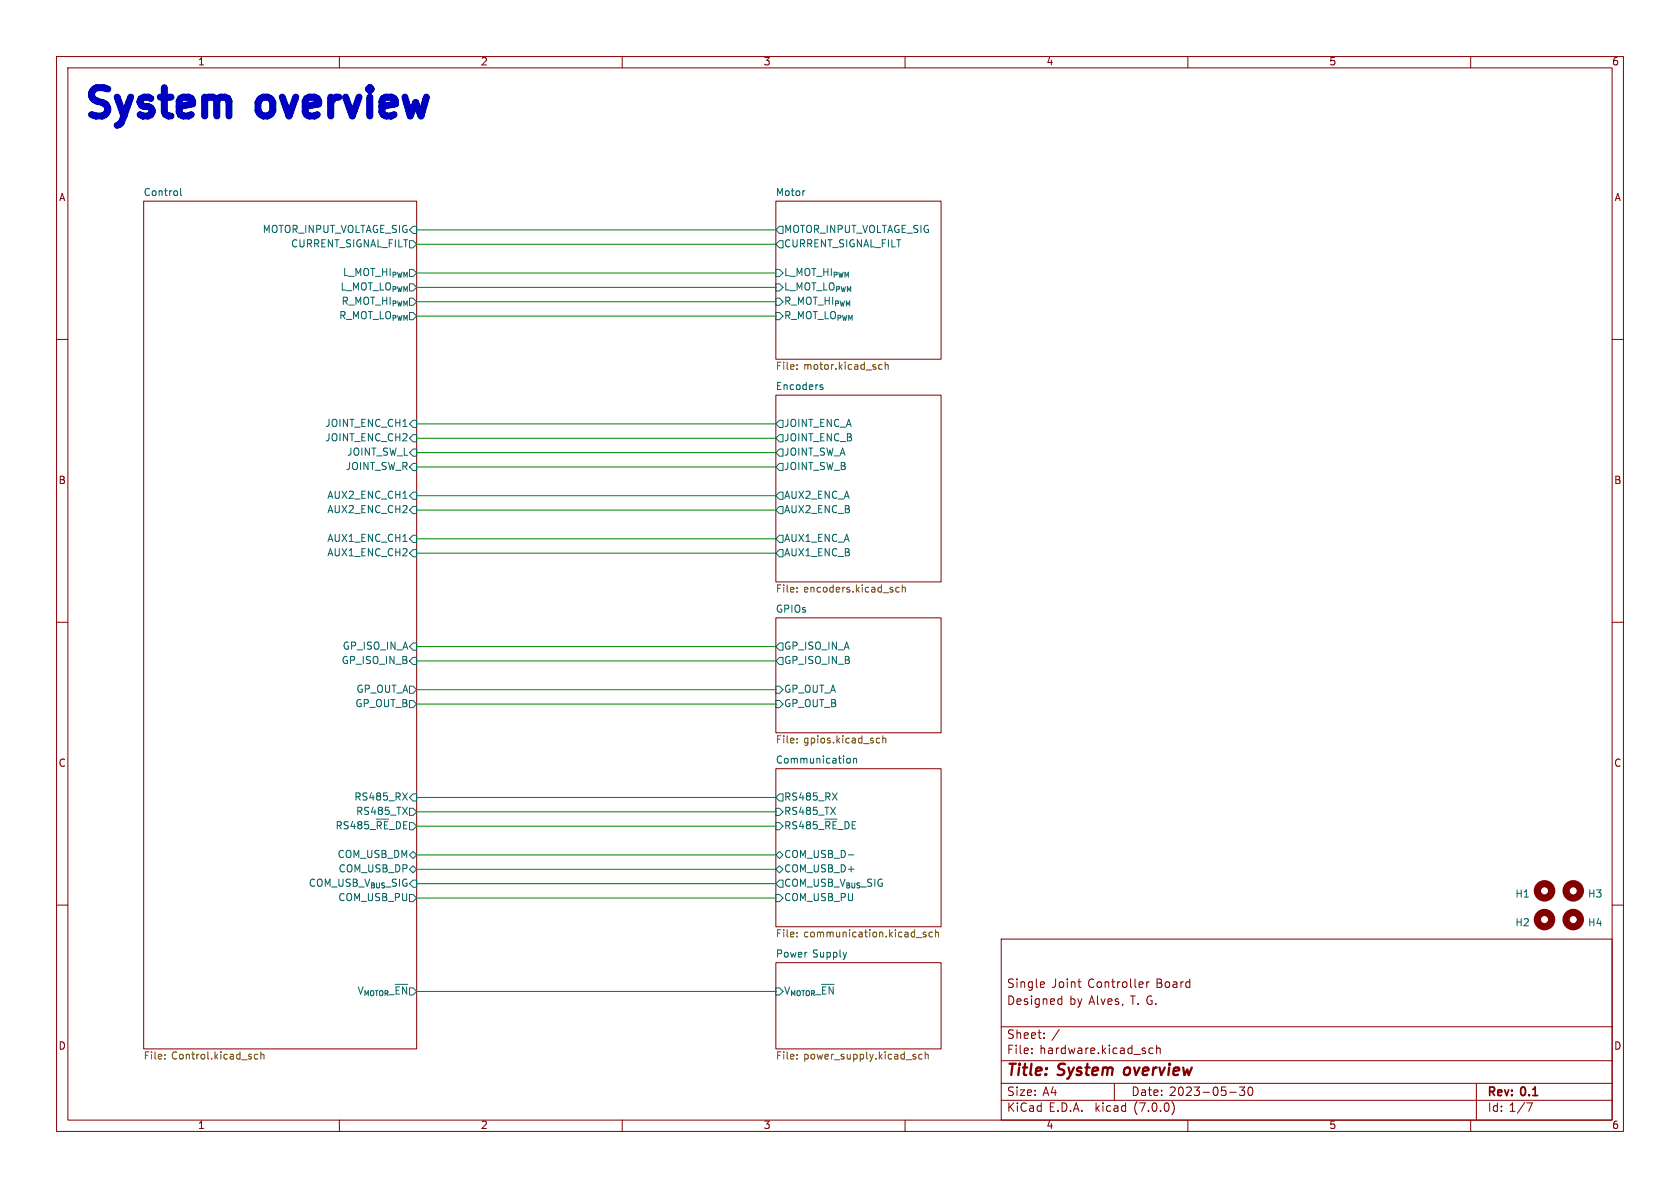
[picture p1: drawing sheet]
(kicad_sch (version 20230121) (generator eeschema)

 (paper "A4")

 (title_block
  (title "System overview")
  (date "2023-05-30")
  (rev "0.1")
  (comment 1 "Designed by Alves, T. G.")
  (comment 2 "Single Joint Controller Board"))

 (lib_symbols
  (symbol "Mechanical:MountingHole" (pin_names (offset 1.016)) (in_bom yes) (on_board yes)
   (property "Reference" "H" (at 0 5.08 0) (effects (font (size 1.27 1.27))))
   (property "Value" "MountingHole" (at 0 3.175 0) (effects (font (size 1.27 1.27))))
   (property "Footprint" "" (at 0 0 0) (effects (font (size 1.27 1.27)) hide))
   (property "Datasheet" "~" (at 0 0 0) (effects (font (size 1.27 1.27)) hide))
   (symbol "MountingHole_0_1"
    (circle (center 0 0) (radius 1.27) (stroke (width 1.27) (type default)) (fill (type none))))))


 (wire (pts (xy 73.66 87.63) (xy 137.16 87.63)) (stroke (width 0) (type default)))
 (wire (pts (xy 73.66 82.55) (xy 137.16 82.55)) (stroke (width 0) (type default)))
 (wire (pts (xy 73.66 95.25) (xy 137.16 95.25)) (stroke (width 0) (type default)))
 (wire (pts (xy 73.66 48.26) (xy 137.16 48.26)) (stroke (width 0) (type default)))
 (wire (pts (xy 73.66 143.51) (xy 137.16 143.51)) (stroke (width 0) (type default)))
 (wire (pts (xy 73.66 175.26) (xy 137.16 175.26)) (stroke (width 0) (type default)))
 (wire (pts (xy 73.66 116.84) (xy 137.16 116.84)) (stroke (width 0) (type default)))
 (wire (pts (xy 73.66 77.47) (xy 137.16 77.47)) (stroke (width 0) (type default)))
 (wire (pts (xy 73.66 74.93) (xy 137.16 74.93)) (stroke (width 0) (type default)))
 (wire (pts (xy 73.66 146.05) (xy 137.16 146.05)) (stroke (width 0) (type default)))
 (wire (pts (xy 73.66 140.97) (xy 137.16 140.97)) (stroke (width 0) (type default)))
 (wire (pts (xy 73.66 114.3) (xy 137.16 114.3)) (stroke (width 0) (type default)))
 (wire (pts (xy 73.66 80.01) (xy 137.16 80.01)) (stroke (width 0) (type default)))
 (wire (pts (xy 73.66 158.75) (xy 137.16 158.75)) (stroke (width 0) (type default)))
 (wire (pts (xy 73.66 121.92) (xy 137.16 121.92)) (stroke (width 0) (type default)))
 (wire (pts (xy 73.66 153.67) (xy 137.16 153.67)) (stroke (width 0) (type default)))
 (wire (pts (xy 73.66 55.88) (xy 137.16 55.88)) (stroke (width 0) (type default)))
 (wire (pts (xy 73.66 97.79) (xy 137.16 97.79)) (stroke (width 0) (type default)))
 (wire (pts (xy 73.66 50.8) (xy 137.16 50.8)) (stroke (width 0) (type default)))
 (wire (pts (xy 73.66 90.17) (xy 137.16 90.17)) (stroke (width 0) (type default)))
 (wire (pts (xy 73.66 156.21) (xy 137.16 156.21)) (stroke (width 0) (type default)))
 (wire (pts (xy 73.66 53.34) (xy 137.16 53.34)) (stroke (width 0) (type default)))
 (wire (pts (xy 73.66 40.64) (xy 137.16 40.64)) (stroke (width 0) (type default)))
 (wire (pts (xy 73.66 124.46) (xy 137.16 124.46)) (stroke (width 0) (type default)))
 (wire (pts (xy 73.66 151.13) (xy 137.16 151.13)) (stroke (width 0) (type default)))
 (wire (pts (xy 73.66 43.18) (xy 137.16 43.18)) (stroke (width 0) (type default)))

 (text "System overview" (at 15.24 21.59 0) (effects (font (size 5 5) (thickness 2.54) bold) (justify left bottom)))

 (symbol (lib_id "Mechanical:MountingHole") (at 278.13 157.48 270) (unit 1) (in_bom no) (on_board yes) (dnp no)
  (property "Reference" "H?" (at 280.67 158.115 90) (effects (font (size 1.27 1.27)) (justify left)))
  (property "Value" "MountingHole" (at 276.225 160.02 0) (effects (font (size 1.27 1.27)) (justify left) hide))
  (property "Footprint" "MountingHole:MountingHole_3.2mm_M3_ISO7380" (at 278.13 157.48 0) (effects (font (size 1.27 1.27)) hide))
  (property "Datasheet" "~" (at 278.13 157.48 0) (effects (font (size 1.27 1.27)) hide))
  (instances (project "hardware" (path "" (reference "H?") (unit 1)) (path "" (reference "H3") (unit 1)))))

 (symbol (lib_id "Mechanical:MountingHole") (at 273.05 162.56 90) (mirror x) (unit 1) (in_bom no) (on_board yes) (dnp no)
  (property "Reference" "H?" (at 270.51 163.195 90) (effects (font (size 1.27 1.27)) (justify left)))
  (property "Value" "MountingHole" (at 274.955 165.1 0) (effects (font (size 1.27 1.27)) (justify left) hide))
  (property "Footprint" "MountingHole:MountingHole_3.2mm_M3_ISO7380" (at 273.05 162.56 0) (effects (font (size 1.27 1.27)) hide))
  (property "Datasheet" "~" (at 273.05 162.56 0) (effects (font (size 1.27 1.27)) hide))
  (instances (project "hardware" (path "" (reference "H?") (unit 1)) (path "" (reference "H2") (unit 1)))))

 (symbol (lib_id "Mechanical:MountingHole") (at 278.13 162.56 270) (unit 1) (in_bom no) (on_board yes) (dnp no)
  (property "Reference" "H?" (at 280.67 163.195 90) (effects (font (size 1.27 1.27)) (justify left)))
  (property "Value" "MountingHole" (at 276.225 165.1 0) (effects (font (size 1.27 1.27)) (justify left) hide))
  (property "Footprint" "MountingHole:MountingHole_3.2mm_M3_ISO7380" (at 278.13 162.56 0) (effects (font (size 1.27 1.27)) hide))
  (property "Datasheet" "~" (at 278.13 162.56 0) (effects (font (size 1.27 1.27)) hide))
  (instances (project "hardware" (path "" (reference "H?") (unit 1)) (path "" (reference "H4") (unit 1)))))

 (symbol (lib_id "Mechanical:MountingHole") (at 273.05 157.48 90) (mirror x) (unit 1) (in_bom no) (on_board yes) (dnp no)
  (property "Reference" "H?" (at 270.51 158.115 90) (effects (font (size 1.27 1.27)) (justify left)))
  (property "Value" "MountingHole" (at 274.955 160.02 0) (effects (font (size 1.27 1.27)) (justify left) hide))
  (property "Footprint" "MountingHole:MountingHole_3.2mm_M3_ISO7380" (at 273.05 157.48 0) (effects (font (size 1.27 1.27)) hide))
  (property "Datasheet" "~" (at 273.05 157.48 0) (effects (font (size 1.27 1.27)) hide))
  (instances (project "hardware" (path "" (reference "H?") (unit 1)) (path "" (reference "H1") (unit 1)))))

 (sheet (at 137.16 35.56) (size 29.21 27.94) (fields_autoplaced) (stroke (width 0.1524) (type solid)) (fill (color 0 0 0 0.0000))
  (property "Sheetname" "Motor" (at 137.16 34.8484 0) (effects (font (size 1.27 1.27)) (justify left bottom)))
  (property "Sheetfile" "motor.kicad_sch" (at 137.16 64.0846 0) (effects (font (size 1.27 1.27)) (justify left top))) (pin "MOTOR_INPUT_VOLTAGE_SIG" output (at 137.16 40.64 180) (effects (font (size 1.27 1.27)) (justify left))) (pin "CURRENT_SIGNAL_FILT" output (at 137.16 43.18 180) (effects (font (size 1.27 1.27)) (justify left))) (pin "L_MOT_HI_{PWM}" input (at 137.16 48.26 180) (effects (font (size 1.27 1.27)) (justify left))) (pin "L_MOT_LO_{PWM}" input (at 137.16 50.8 180) (effects (font (size 1.27 1.27)) (justify left))) (pin "R_MOT_HI_{PWM}" input (at 137.16 53.34 180) (effects (font (size 1.27 1.27)) (justify left))) (pin "R_MOT_LO_{PWM}" input (at 137.16 55.88 180) (effects (font (size 1.27 1.27)) (justify left)))
  (instances (project "hardware" (path "" (page "4")))))

 (sheet (at 137.16 135.89) (size 29.21 27.94) (fields_autoplaced) (stroke (width 0.1524) (type solid)) (fill (color 0 0 0 0.0000))
  (property "Sheetname" "Communication" (at 137.16 135.1784 0) (effects (font (size 1.27 1.27)) (justify left bottom)))
  (property "Sheetfile" "communication.kicad_sch" (at 137.16 164.4146 0) (effects (font (size 1.27 1.27)) (justify left top))) (pin "RS485_~{RE}_DE" input (at 137.16 146.05 180) (effects (font (size 1.27 1.27)) (justify left))) (pin "RS485_TX" input (at 137.16 143.51 180) (effects (font (size 1.27 1.27)) (justify left))) (pin "RS485_RX" output (at 137.16 140.97 180) (effects (font (size 1.27 1.27)) (justify left))) (pin "COM_USB_V_{BUS}_SIG" output (at 137.16 156.21 180) (effects (font (size 1.27 1.27)) (justify left))) (pin "COM_USB_PU" input (at 137.16 158.75 180) (effects (font (size 1.27 1.27)) (justify left))) (pin "COM_USB_D+" bidirectional (at 137.16 153.67 180) (effects (font (size 1.27 1.27)) (justify left))) (pin "COM_USB_D-" bidirectional (at 137.16 151.13 180) (effects (font (size 1.27 1.27)) (justify left)))
  (instances (project "hardware" (path "" (page "7")))))

 (sheet (at 137.16 109.22) (size 29.21 20.32) (fields_autoplaced) (stroke (width 0.1524) (type solid)) (fill (color 0 0 0 0.0000))
  (property "Sheetname" "GPIOs" (at 137.16 108.5084 0) (effects (font (size 1.27 1.27)) (justify left bottom)))
  (property "Sheetfile" "gpios.kicad_sch" (at 137.16 130.1246 0) (effects (font (size 1.27 1.27)) (justify left top))) (pin "GP_OUT_A" input (at 137.16 121.92 180) (effects (font (size 1.27 1.27)) (justify left))) (pin "GP_OUT_B" input (at 137.16 124.46 180) (effects (font (size 1.27 1.27)) (justify left))) (pin "GP_ISO_IN_B" output (at 137.16 116.84 180) (effects (font (size 1.27 1.27)) (justify left))) (pin "GP_ISO_IN_A" output (at 137.16 114.3 180) (effects (font (size 1.27 1.27)) (justify left)))
  (instances (project "hardware" (path "" (page "6")))))

 (sheet (at 137.16 170.18) (size 29.21 15.24) (fields_autoplaced) (stroke (width 0.1524) (type solid)) (fill (color 0 0 0 0.0000))
  (property "Sheetname" "Power Supply" (at 137.16 169.4684 0) (effects (font (size 1.27 1.27)) (justify left bottom)))
  (property "Sheetfile" "power_supply.kicad_sch" (at 137.16 186.0046 0) (effects (font (size 1.27 1.27)) (justify left top))) (pin "V_{MOTOR}_~{EN}" input (at 137.16 175.26 180) (effects (font (size 1.27 1.27)) (justify left)))
  (instances (project "hardware" (path "" (page "3")))))

 (sheet (at 137.16 69.85) (size 29.21 33.02) (fields_autoplaced) (stroke (width 0.1524) (type solid)) (fill (color 0 0 0 0.0000))
  (property "Sheetname" "Encoders" (at 137.16 69.1384 0) (effects (font (size 1.27 1.27)) (justify left bottom)))
  (property "Sheetfile" "encoders.kicad_sch" (at 137.16 103.4546 0) (effects (font (size 1.27 1.27)) (justify left top))) (pin "JOINT_ENC_A" output (at 137.16 74.93 180) (effects (font (size 1.27 1.27)) (justify left))) (pin "JOINT_ENC_B" output (at 137.16 77.47 180) (effects (font (size 1.27 1.27)) (justify left))) (pin "JOINT_SW_A" output (at 137.16 80.01 180) (effects (font (size 1.27 1.27)) (justify left))) (pin "JOINT_SW_B" output (at 137.16 82.55 180) (effects (font (size 1.27 1.27)) (justify left))) (pin "AUX2_ENC_B" output (at 137.16 90.17 180) (effects (font (size 1.27 1.27)) (justify left))) (pin "AUX2_ENC_A" output (at 137.16 87.63 180) (effects (font (size 1.27 1.27)) (justify left))) (pin "AUX1_ENC_B" output (at 137.16 97.79 180) (effects (font (size 1.27 1.27)) (justify left))) (pin "AUX1_ENC_A" output (at 137.16 95.25 180) (effects (font (size 1.27 1.27)) (justify left)))
  (instances (project "hardware" (path "" (page "5")))))

 (sheet (at 25.4 35.56) (size 48.26 149.86) (fields_autoplaced) (stroke (width 0.1524) (type solid)) (fill (color 0 0 0 0.0000))
  (property "Sheetname" "Control" (at 25.4 34.8484 0) (effects (font (size 1.27 1.27)) (justify left bottom)))
  (property "Sheetfile" "control.kicad_sch" (at 25.4 186.0046 0) (effects (font (size 1.27 1.27)) (justify left top))) (pin "RS485_~{RE}_DE" output (at 73.66 146.05 0) (effects (font (size 1.27 1.27)) (justify right))) (pin "RS485_RX" input (at 73.66 140.97 0) (effects (font (size 1.27 1.27)) (justify right))) (pin "RS485_TX" output (at 73.66 143.51 0) (effects (font (size 1.27 1.27)) (justify right))) (pin "COM_USB_DP" bidirectional (at 73.66 153.67 0) (effects (font (size 1.27 1.27)) (justify right))) (pin "COM_USB_DM" bidirectional (at 73.66 151.13 0) (effects (font (size 1.27 1.27)) (justify right))) (pin "GP_OUT_A" output (at 73.66 121.92 0) (effects (font (size 1.27 1.27)) (justify right))) (pin "CURRENT_SIGNAL_FILT" output (at 73.66 43.18 0) (effects (font (size 1.27 1.27)) (justify right))) (pin "MOTOR_INPUT_VOLTAGE_SIG" input (at 73.66 40.64 0) (effects (font (size 1.27 1.27)) (justify right))) (pin "COM_USB_V_{BUS}_SIG" input (at 73.66 156.21 0) (effects (font (size 1.27 1.27)) (justify right))) (pin "GP_ISO_IN_B" input (at 73.66 116.84 0) (effects (font (size 1.27 1.27)) (justify right))) (pin "GP_OUT_B" output (at 73.66 124.46 0) (effects (font (size 1.27 1.27)) (justify right))) (pin "GP_ISO_IN_A" input (at 73.66 114.3 0) (effects (font (size 1.27 1.27)) (justify right))) (pin "COM_USB_PU" output (at 73.66 158.75 0) (effects (font (size 1.27 1.27)) (justify right))) (pin "JOINT_ENC_CH2" input (at 73.66 77.47 0) (effects (font (size 1.27 1.27)) (justify right))) (pin "JOINT_ENC_CH1" input (at 73.66 74.93 0) (effects (font (size 1.27 1.27)) (justify right))) (pin "AUX1_ENC_CH1" input (at 73.66 95.25 0) (effects (font (size 1.27 1.27)) (justify right))) (pin "AUX1_ENC_CH2" input (at 73.66 97.79 0) (effects (font (size 1.27 1.27)) (justify right))) (pin "AUX2_ENC_CH2" input (at 73.66 90.17 0) (effects (font (size 1.27 1.27)) (justify right))) (pin "AUX2_ENC_CH1" input (at 73.66 87.63 0) (effects (font (size 1.27 1.27)) (justify right))) (pin "V_{MOTOR}_~{EN}" output (at 73.66 175.26 0) (effects (font (size 1.27 1.27)) (justify right))) (pin "L_MOT_HI_{PWM}" output (at 73.66 48.26 0) (effects (font (size 1.27 1.27)) (justify right))) (pin "L_MOT_LO_{PWM}" output (at 73.66 50.8 0) (effects (font (size 1.27 1.27)) (justify right))) (pin "R_MOT_HI_{PWM}" output (at 73.66 53.34 0) (effects (font (size 1.27 1.27)) (justify right))) (pin "R_MOT_LO_{PWM}" output (at 73.66 55.88 0) (effects (font (size 1.27 1.27)) (justify right))) (pin "JOINT_SW_L" input (at 73.66 80.01 0) (effects (font (size 1.27 1.27)) (justify right))) (pin "JOINT_SW_R" input (at 73.66 82.55 0) (effects (font (size 1.27 1.27)) (justify right)))
  (instances (project "hardware" (path "" (page "2")))))

 (sheet_instances (path "" (page "1"))))
